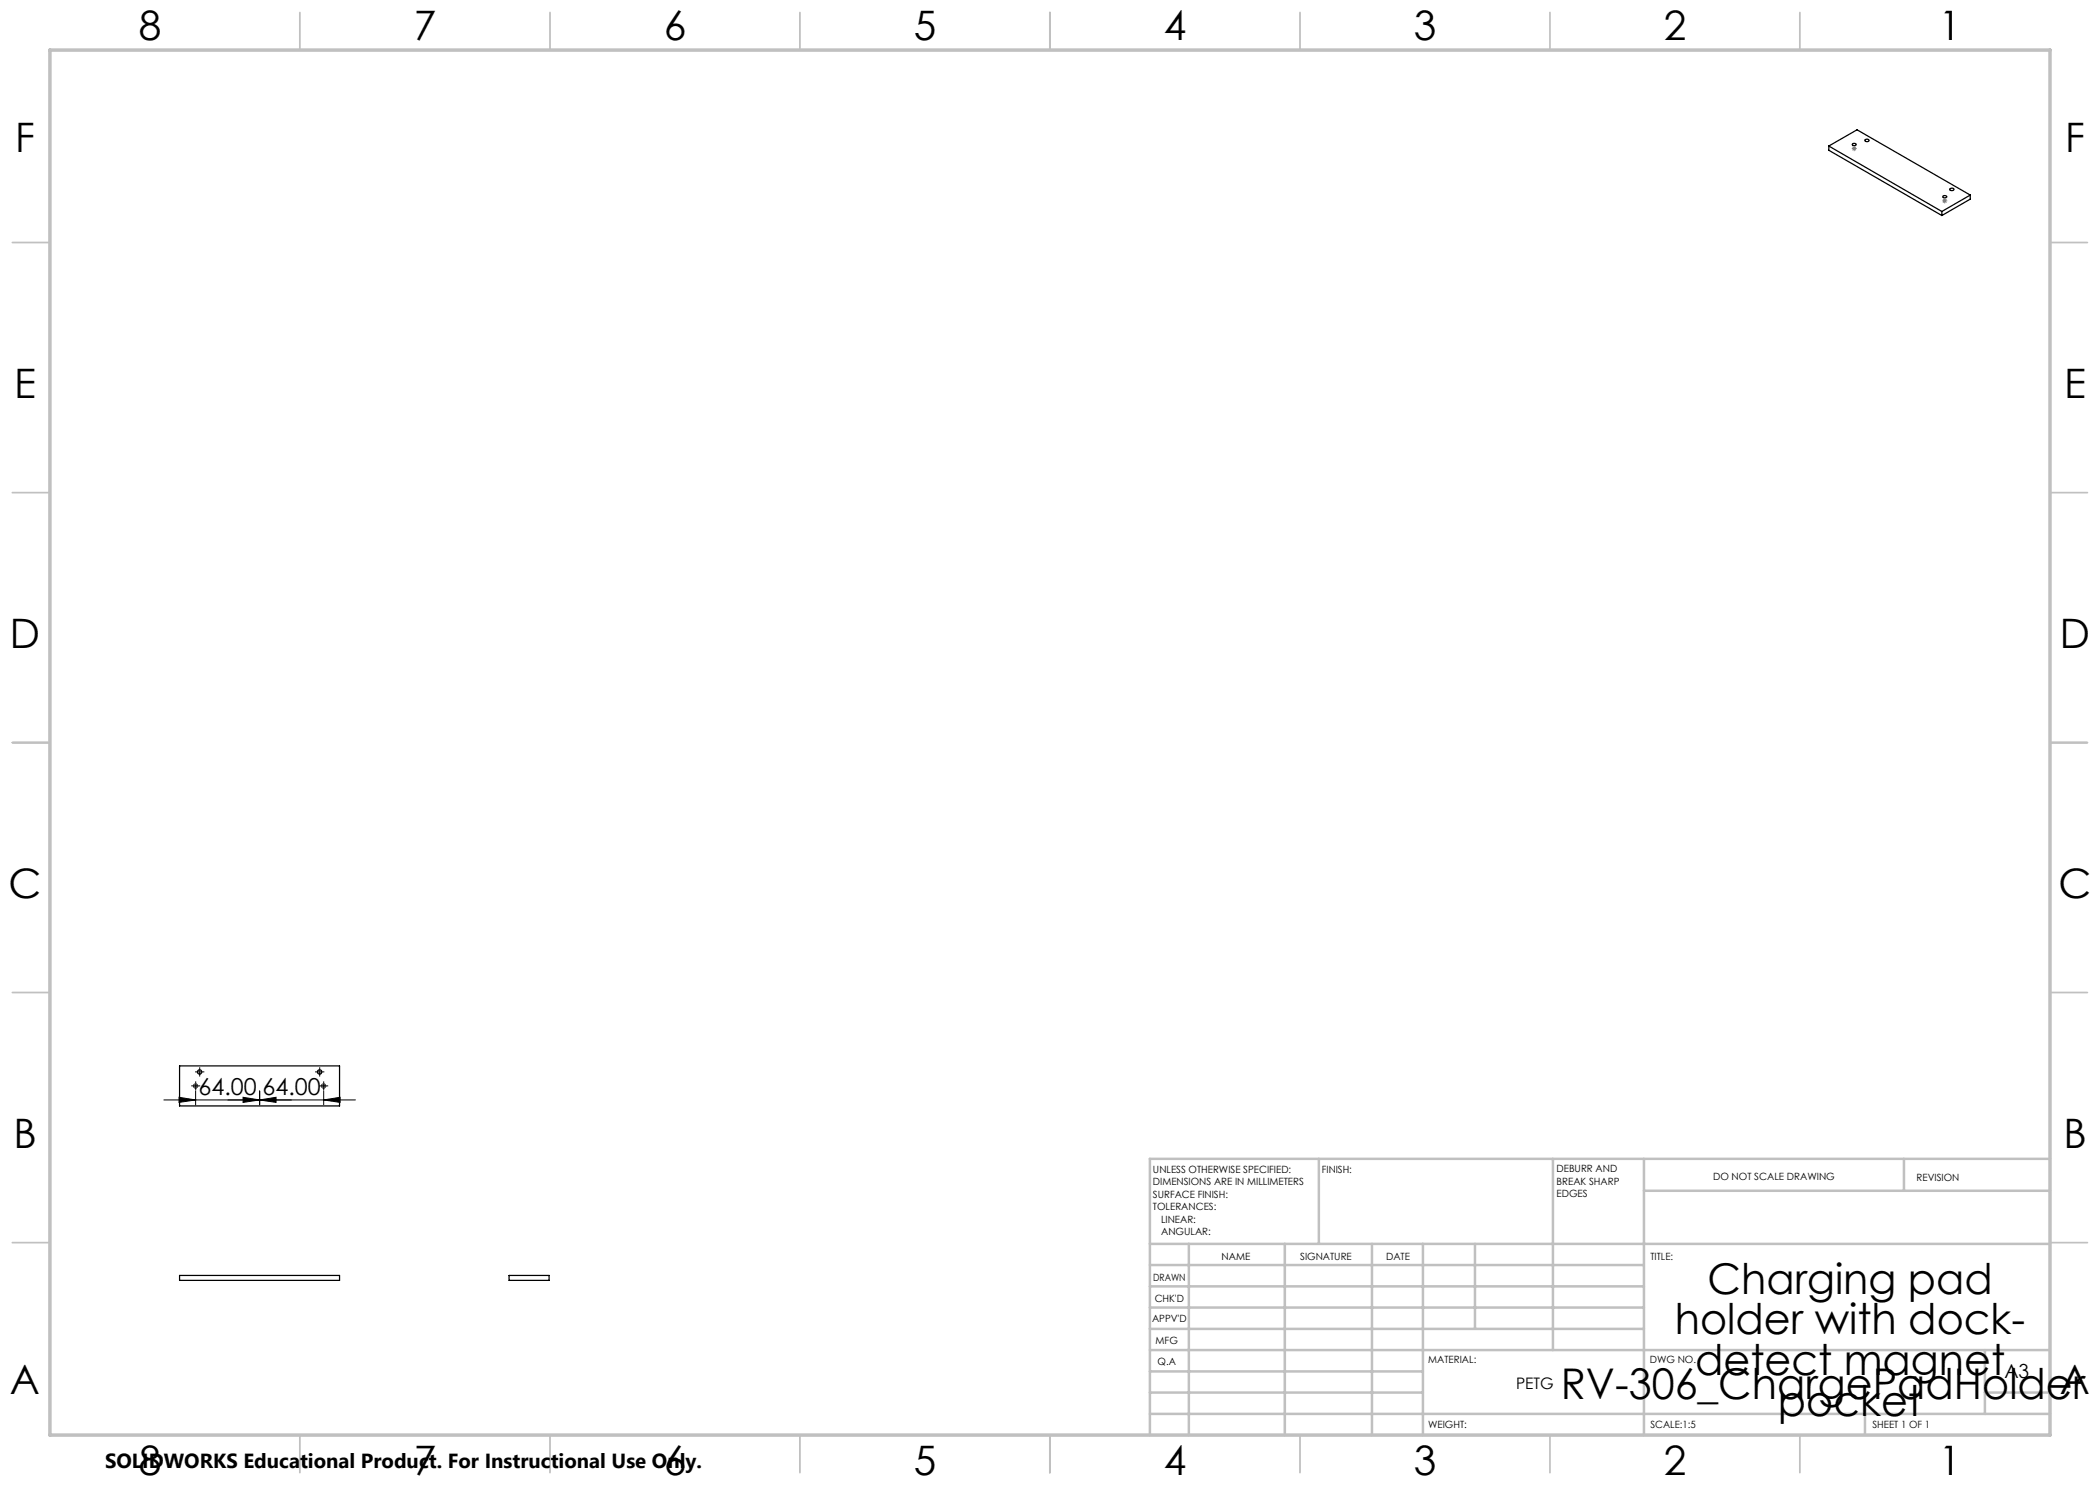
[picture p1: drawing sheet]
<svg xmlns="http://www.w3.org/2000/svg" width="420mm" height="297mm" viewBox="0 0 420 297" stroke-linecap="round" stroke-linejoin="round" font-family="sans-serif">
<g fill="none" stroke="#000" stroke-width=".25">
<path d="M365.8 29.2l5.6-3.2 22.7 13M365.8 29.2l22.6 13.1M365.8 29.2v.9l22.6 13M370.5 28.7h.5a.25 .25 0 0 1 .2 .3 .25 .25 0 0 1-.4 .1h-.1a.21 .21 0 0 1-.2-.1 .21 .21 0 0 1 0-.3zM373 27.9h.7a.29 .29 0 0 1 0 .4 .29 .29 0 0 1-.4 0 .25 .25 0 0 1-.3-.1 .25 .25 0 0 1 0-.3zM388.6 39.2l.5-.1a.26 .26 0 0 1 .3 .4 .26 .26 0 0 1-.5 .1l-.3-.1zM390 37.7l.2-.1a.33 .33 0 0 1 .5 0 .33 .33 0 0 1 0 .5 .33 .33 0 0 1-.5 0 .23 .23 0 0 1-.2-.1 .23 .23 0 0 1 0-.3zM394.1 39l-5.7 3.3M394.1 39v.8l-5.7 3.3M388.4 42.3v.8M35.9 213.2h32v8h-32zM35.9 255.1h32v1h-32z"/>
<path d="M101.8 255.1h8v1h-8z"/>
<circle cx="39.1" cy="217.2" r=".4"/>
<circle cx="39.9" cy="214.4" r=".44"/>
<circle cx="63.9" cy="214.4" r=".45"/>
<circle cx="64.7" cy="217.2" r=".4"/>
</g>
<path d="M32.8 220h38.3M35.8 219.5l3.3 .5-3.3 .5zM39.1 218.2v2.8M48.6 219.5l3.3 .5-3.3 .5zM51.9 220l3.3-.5v1zM51.9 218.2v2.8M64.7 220l3.3-.5v1zM64.7 218.2v2.8" fill="none" stroke="#000" stroke-width=".2"/>
<g fill="none" stroke="#c0c0c0" stroke-width=".35">
<path d="M60 2.5v7.5M110 2.5v7.5M160 2.5v7.5M210 2.5v7.5M260 2.5v7.5M310 2.5v7.5M360 2.5v7.5M2.5 48.5h7.5M410 48.5h7.5M2.5 98.5h7.5M410 98.5h7.5M2.5 148.5h7.5"/>
<path d="M410 148.5h7.5M2.5 198.5h7.5M410 198.5h7.5M2.5 248.5h7.5M410 248.5h7.5M60 287v7.5M110 287v7.5M160 287v7.5M210 287v7.5M260 287v7.5M310 287v7.5M360 287v7.5"/>
</g>
<g fill="none" stroke="#c0c0c0" stroke-width=".5">
<path d="M263.8 231.8v17M310.6 231.8v38.2M328.8 231.8v55.2M328.8 238.2h81.2M380.8 231.8v6.4M410 231.8h-180v55.2M230 248.8h180M230 257.3h98.8M230 253h98.8M237.8 248.8v38.2M257 248.8v38.2M274.4 248.8v38.2"/>
<path d="M284.6 248.8v38.2M295 248.8v17M230 265.8h98.8M230 261.5h98.8M230 278.5h54.6M230 274.3h54.6M230 270h180M397 278.5h13M397 270v12.8M230 282.8h180M373 282.8v4.2"/>
</g>
<path d="M10 10h400v277h-400z" fill="none" stroke="#c0c0c0" stroke-width=".7"/>
<path d="M35.8 219.5l3.3 .5-3.3 .5zM48.6 219.5l3.3 .5-3.3 .5zM51.9 220l3.3-.5v1zM64.7 220l3.3-.5v1z" fill="#000"/>
<g fill="none" stroke="#808080" stroke-width=".2">
<path d="M370.3 29.7h1M370.5 29.3l.7 .8M370.8 29.2v1M371.2 29.3l-.7 .8M388.6 39.8l.7 .7M388.9 39.6v1.1M389.3 39.8l-.7 .7M388.4 40.2h1.1M38.6 217.2h1M38.8 216.8l.7 .8M39.1 216.7v1M39.5 216.8l-.7 .8"/>
<path d="M64.2 217.2h1M64.4 216.8l.7 .8M64.7 216.7v1M65.1 216.8l-.7 .8"/>
</g>
<g fill="none" stroke="#000" stroke-width=".2" stroke-dasharray="15.2 1.3 1.3 1.3" stroke-linecap="butt">
<path d="M38.6 217.2h-.4M39.1 217.2v-.5M39.1 217.2h-.5M39.1 217.2v.5M39.1 217.2h.5M39.1 216.7v-.4M39.1 217.7v.4M39.4 214.4h-.4M39.6 217.2h.4M39.9 214.4v-.5M39.9 214.4h-.5M39.9 214.4v.5"/>
<path d="M39.9 214.4h.5M39.9 213.9v-.4M39.9 214.9v.4M40.4 214.4h.5M63.4 214.4h-.4M63.9 214.4v-.5M63.9 214.4h-.5M63.9 214.4v.5M63.9 214.4h.5M63.9 213.9v-.4M63.9 214.9v.4M64.2 217.2h-.4"/>
<path d="M64.4 214.4h.5M64.7 217.2v-.5M64.7 217.2h-.5M64.7 217.2v.5M64.7 217.2h.5M64.7 216.7v-.4M64.7 217.7v.4M65.2 217.2h.4"/>
</g>
<g font-size="8.5">
<text x="341.5" y="258.8">Charging pad</text>
<text x="335" y="266.9">holder with dock-</text>
<text x="339" y="275">detect magnet</text>
<text x="312.2" y="279.7">RV-306_ChargePadHolder</text>
<text x="355.6" y="283.1">pocket</text>
</g>
<g font-size="8.1">
<text x="27.7" y="8">8</text>
<text x="82.7" y="8">7</text>
<text x="132.7" y="8">6</text>
<text x="182.7" y="8">5</text>
<text x="232.7" y="8">4</text>
<text x="282.7" y="8">3</text>
<text x="332.7" y="8">2</text>
<text x="387.7" y="8">1</text>
<text x="3" y="30.4">F</text>
<text x="413" y="30.4">F</text>
<text x="2.8" y="79.6">E</text>
<text x="412.8" y="79.6">E</text>
<text x="2" y="129.6">D</text>
<text x="412" y="129.6">D</text>
<text x="1.7" y="179.6">C</text>
<text x="411.7" y="179.6">C</text>
<text x="2.7" y="229.6">B</text>
<text x="412.7" y="229.6">B</text>
<text x="2" y="278.9">A</text>
<text x="412" y="278.9">A</text>
<text x="27.7" y="295">8</text>
<text x="82.7" y="295">7</text>
<text x="132.7" y="295">6</text>
<text x="182.7" y="295">5</text>
<text x="232.7" y="295">4</text>
<text x="282.7" y="295">3</text>
<text x="332.7" y="295">2</text>
<text x="387.7" y="295">1</text>
</g>
<g font-size="4.7">
<text x="39.7" y="218.9">64.00</text>
<text x="52.5" y="218.9">64.00</text>
</g>
<text font-size="4.1" x="21" y="293.7">SOLIDWORKS Educational Product. For Instructional Use Only.</text>
<text font-size="3.9" x="400.9" y="275.5">A3</text>
<text font-size="3.2" x="303.2" y="277.9">PETG</text>
<g font-size="2">
<text x="230.6" y="234.6">UNLESS OTHERWISE SPECIFIED:</text>
<text x="230.6" y="237.1">DIMENSIONS ARE IN MILLIMETERS</text>
<text x="230.6" y="239.6">SURFACE FINISH:</text>
<text x="264.4" y="234.6">FINISH:</text>
<text x="311.3" y="234.5">DEBURR AND</text>
<text x="311.3" y="237">BREAK SHARP</text>
<text x="311.3" y="239.5">EDGES</text>
<text x="342.6" y="236">DO NOT SCALE DRAWING</text>
<text x="383.3" y="236.2">REVISION</text>
<text x="230.6" y="242.1">TOLERANCES:</text>
<text x="232.2" y="244.6">LINEAR:</text>
<text x="232.2" y="247.1">ANGULAR:</text>
<text x="244.3" y="252">NAME</text>
<text x="260" y="251.9">SIGNATURE</text>
<text x="277.2" y="251.9">DATE</text>
<text x="330.1" y="251.9">TITLE:</text>
<text x="230.6" y="256.1">DRAWN</text>
<text x="230.9" y="260.3">CHK'D</text>
<text x="230.4" y="264.4">APPV'D</text>
<text x="231.1" y="268.8">MFG</text>
<text x="231.5" y="273">Q.A</text>
<text x="285.6" y="272.5">MATERIAL:</text>
<text x="330" y="272.5">DWG NO.</text>
<text x="285.6" y="285.5">WEIGHT:</text>
<text x="330.1" y="285.6">SCALE:1:5</text>
<text x="374.5" y="285.6">SHEET 1 OF 1</text>
</g>
</svg>
